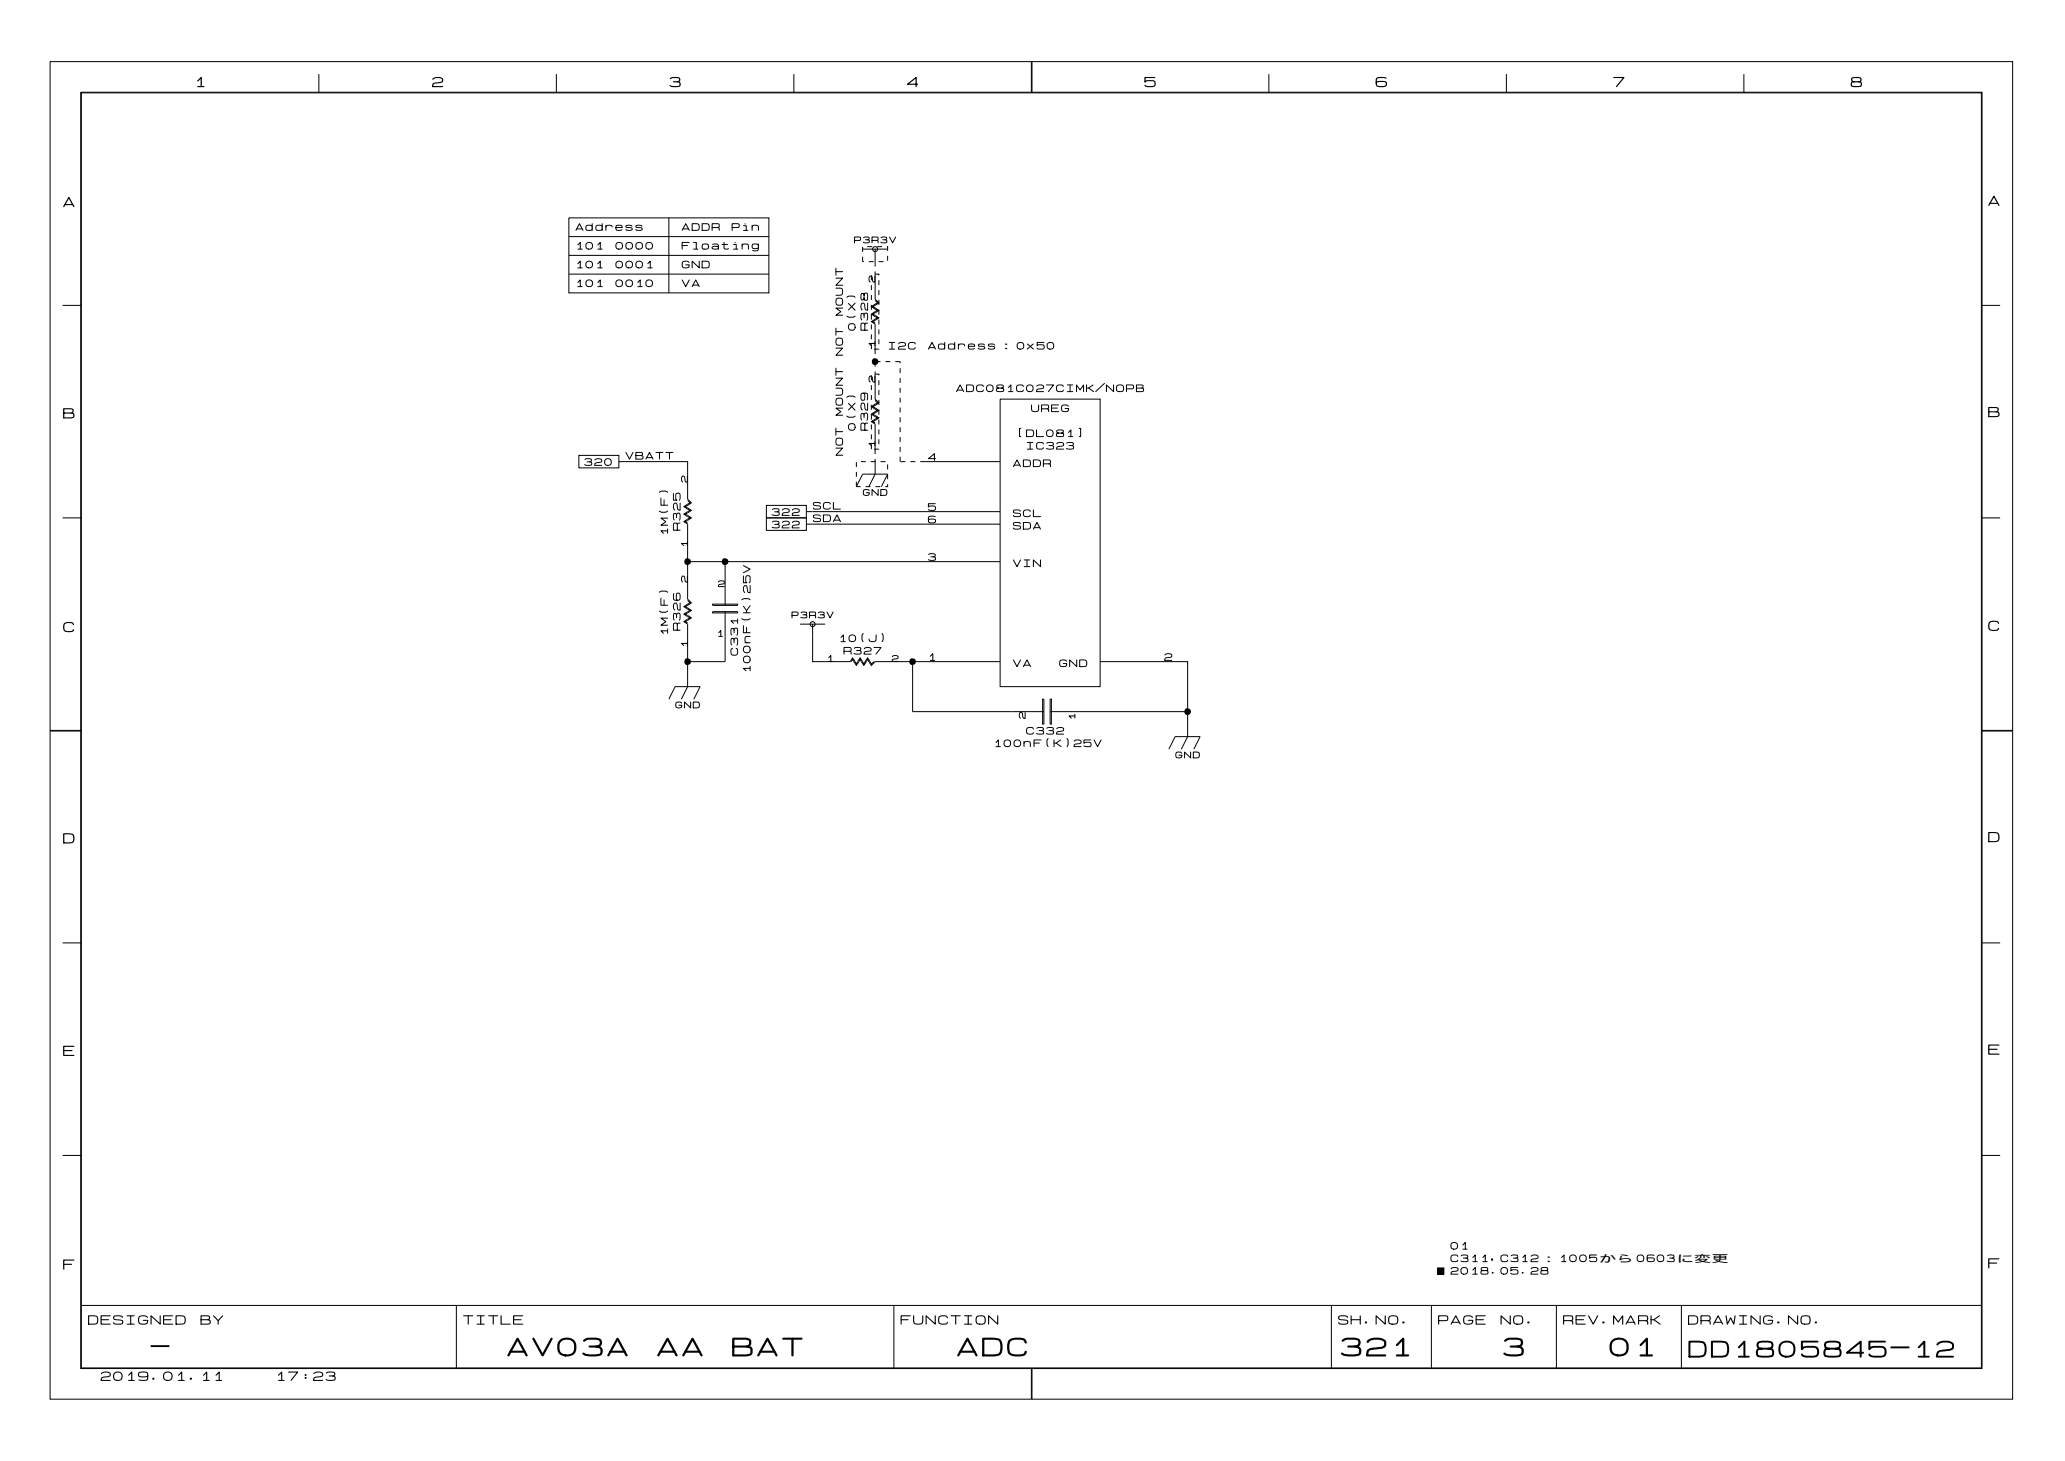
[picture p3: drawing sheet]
<svg xmlns="http://www.w3.org/2000/svg" width="297mm" height="210mm" viewBox="0 0 297 210" stroke-linecap="round" stroke-linejoin="round" font-family="sans-serif">
<g fill="none" stroke="#000" stroke-width=".14">
<path d="M7.2 8.9h282v192.1h-282zM11.6 13.3h273.2v183.3h-273.2zM11.7 13.3h273v183.2h-273zM45.8 10.6v2.7M79.9 10.6v2.7M114.1 10.6v2.7M148.2 8.9v4.4M148.3 8.9v4.4M182.3 10.6v2.7M216.4 10.6v2.7M250.6 10.6v2.7M81.7 31.3h28.8v10.8h-28.8z"/>
<path d="M81.7 36.7h28.8M81.7 39.4h28.8M81.7 34h28.8M96.1 31.3v10.8M123.9 35.5v.7M123.9 36.9v.7h.2M123.9 35.8h3.6M124.6 35.4h.7M124.8 37.6h.7M125.2 39.6v.7M125.7 39.4h.6v.2M125.7 39v4l.6 .5-.9 .6 .9 .5-.9 .5 .9 .6-.9 .5 .3 .2"/>
<path d="M125.7 37.6v.7M125.7 35.8v1.8M126 35.4h.7M126.2 37.6h.7M127.4 35.4h.1v.7M127.5 36.8v.7M9 43.9h2.7M125.2 53.9v.7M125.2 55.3v.7M125.2 56.8v.7M125.2 58.2v.7M125.2 59.6v.7"/>
<path d="M125.2 41v.7M125.2 42.4v.7M125.2 43.8v.7M125.2 45.2v.7M125.2 46.6v.7M125.2 48v.7M125.2 49.5v.7M125.7 53.4v.4h.6v.1M125.7 51.6v1.1M125.7 43.2l.4 .3-.9 .6 .9 .5-.9 .5 .9 .6-.9 .5 .5 .4v4.3M125.7 57.5l.4 .4-.9 .5 .9 .6-.9 .5 .9 .5-.9 .6 .5 .3M125.7 53.8v3.5l.6 .6-.9 .5 .9 .6-.9 .5 .9 .5-.9 .6 .3 .2"/>
<path d="M125.8 52h.7M126.3 54.6v.7M126.3 56v.7M126.3 57.5v.7M126.3 58.9v.7M126.3 50.2h-.7M126.3 40.3v.7M126.3 41.7v.7M126.3 43.1v.7M126.3 44.5v.7M126.3 45.9v.7M126.3 47.3v.7"/>
<path d="M126.3 48.7v.7M127.2 52h.7M128.6 52h.7M129.3 52v.2M129.3 52.9v.7M129.3 54.3v.7M129.3 55.7v.7M129.3 57.1v.7M129.3 58.5v.8M129.3 60v.7M143.7 57.3h14.4v41.4h-14.4zM284.7 43.9h2.7"/>
<path d="M9 74.4h2.7M83.2 65.4h5.7v1.8h-5.7zM88.9 66.3h.9M89.8 66.3h9v5.4l.5 .6-.9 .5 .9 .5-.9 .6 .9 .5-.9 .5 .4 .2M98.8 71.9l.4 .4-.9 .5 .9 .5-.9 .6 .9 .5-.9 .5 .5 .4v10.8l.5 .5-.9 .6 .9 .5-.9 .5 .9 .6-.9 .5 .4 .2M110.1 72.6h5.8v1.8h-5.8zM110.1 74.4h5.8v1.8h-5.8zM123 66.4v.7M123 67.8v.7M123 69.2v.7h.6M123 69.9l.9-1.8h3.6l-.9 1.8M123.7 66.3h.7"/>
<path d="M124.4 69.9h.7M125.1 66.3h.7M125.2 61v.7M125.2 62.4v.7M125.2 63.8v.7M125.7 64.5v.7M125.7 65.9v.4M125.7 60.9v3.6M125.7 66.3v1.8l-.9 1.8M125.8 69.9h.7M126.3 64.5h-.7M126.3 60.3v.7"/>
<path d="M126.3 61.7v.7M126.3 63.1v.7M126.5 66.3h.7M127.5 69.6v.3h-.3M127.5 66.7v.7M127.5 68.1v.7M129.3 61.4v.7M129.3 62.8v.7M129.3 64.2v.7M129.3 65.6v.7M129.4 66.3h.7M130.8 66.3h.7"/>
<path d="M132.2 66.3h.7M132.9 66.3h10.8M143.7 73.5h-27.8M143.7 75.3h-27.8M284.7 74.4h2.7M98.8 80.7h44.9M98.8 86.3l.4 .3-.9 .6 .9 .5-.9 .5 .9 .6-.9 .5 .5 .4v9l-.9 1.7M102.4 87.9h3.6v.2h-3.6zM102.4 86.8h3.6v.2h-3.6zM104.2 87.9v7.2h-5.4M104.2 80.7v6.3M115 89.7h3.5"/>
<path d="M116.8 89.7v5.4h5.3l.4-.6 .5 .9 .2-.3M122.3 95.1l.2-.4 .2 .4M122.7 95.1l.3 .5 .4-.5M123.2 95.1l.4-.6 .3 .6M123.4 95.1l.2-.4 .5 .9 .6-.9 .5 .9 .5-.5h3.6M123.9 95.1l.2 .3 .6-.9 .5 .9 .4-.3M129.3 95.1h14.4M131.1 95.1v7.1h18.9M158.1 95.1h10.7M168.8 95.1h1.8v10.7l-.9 1.8M7.2 105h4.5M7.2 104.9h4.5"/>
<path d="M96.1 100.4l.9-1.7h3.6l-.9 1.7M149.8 100.4h.2v3.6h-.2zM150.9 100.4h.2v3.6h-.2zM167.9 107.6l.9-1.8h3.6l-.9 1.8M170.6 102.2h-19.7M284.7 104.9h4.5M284.7 105h4.5M9 135.5h2.7M284.7 135.5h2.7M9 166h2.7M284.7 166h2.7M11.7 187.6h273"/>
<path d="M65.6 187.6v8.9M128.4 187.6v8.9M148.2 196.5v4.5M148.3 196.5v4.5M191.3 187.6v8.9M205.7 187.6v8.9M206.6 182.2h.8v.9h-.8zM223.6 187.6v8.9M241.6 187.6v8.9"/>
<circle cx="125.7" cy="35.8" r=".36"/>
<circle cx="116.8" cy="89.7" r=".36"/>
</g>
<path d="M125.4 51.5h.3l.4 .2 .1 .3-.1 .3-.4 .1-.3-.1-.1-.2v-.3zM98.5 80.3l.3-.1 .4 .2 .1 .3-.1 .3-.5 .2-.2-.1-.2-.3v-.3zM98.5 94.6h.3l.4 .2 .1 .3-.1 .3-.5 .1-.2-.1-.2-.2v-.3zM103.9 80.3l.3-.1 .4 .2 .1 .3-.1 .3-.5 .2-.3-.1-.1-.3v-.3zM130.8 94.6h.3l.4 .2 .1 .3-.1 .3-.4 .1-.3-.1-.1-.2v-.3zM170.3 101.8h.3l.4 .2 .1 .2-.1 .4-.4 .1-.3-.1-.1-.2v-.3zM206.6 182.2h.8v.9h-.8z" fill="#000"/>
<g font-size="3.6">
<text x="72.8" y="195.4">AV03A</text>
<text x="94.3" y="195.4">AA</text>
<text x="105.1" y="195.4">BAT</text>
<text x="137.4" y="195.4">ADC</text>
<text x="192.5" y="195.4">321</text>
<text x="215.9" y="195.4">3</text>
<text x="231.1" y="195.4">01</text>
</g>
<g font-size="3.2">
<text x="21.6" y="195.3">-</text>
<text x="242.5" y="195.5">DD1805845-12</text>
</g>
<g font-size="2">
<text x="27.9" y="12.8">1</text>
<text x="62" y="12.8">2</text>
<text x="96.1" y="12.8">3</text>
<text x="130.2" y="12.8">4</text>
<text x="164.3" y="12.8">5</text>
<text x="197.6" y="12.8">6</text>
<text x="231.7" y="12.8">7</text>
<text x="265.8" y="12.8">8</text>
<text x="285.6" y="29.8">A</text>
<text x="9" y="30">A</text>
<text x="9" y="60.4">B</text>
<text x="285.6" y="60.2">B</text>
<text x="9" y="91.1">C</text>
<text x="285.6" y="90.9">C</text>
<text x="9" y="121.4">D</text>
<text x="285.6" y="121.3">D</text>
<text x="9" y="152">E</text>
<text x="285.6" y="151.8">E</text>
<text x="9" y="182.7">F</text>
<text x="285.6" y="182.5">F</text>
</g>
<g font-size="1.8">
<text x="12.6" y="190.6">DESIGNED</text>
<text x="28.7" y="190.6">BY</text>
<text x="66.5" y="190.6">TITLE</text>
<text x="129.3" y="190.6">FUNCTION</text>
<text x="192.2" y="190.6">SH.NO.</text>
<text x="206.6" y="190.6">PAGE</text>
<text x="215.5" y="190.6">NO.</text>
<text x="224.5" y="190.6">REV.MARK</text>
<text x="242.5" y="190.6">DRAWING.NO.</text>
<text x="14.4" y="198.6">2019.01.11</text>
<text x="39.5" y="198.6">17:23</text>
</g>
<g font-size="1.4">
<text x="82.6" y="33.3">Address</text>
<text x="97.9" y="33.3">ADDR</text>
<text x="105.1" y="33.3">Pin</text>
<text x="82.6" y="41.4">101</text>
<text x="82.6" y="36">101</text>
<text x="82.6" y="38.7">101</text>
<text x="88.4" y="41.4">0010</text>
<text x="88.4" y="36">0000</text>
<text x="88.4" y="38.7">0001</text>
<text x="97.9" y="38.7">GND</text>
<text x="97.9" y="41.4">VA</text>
<text x="97.9" y="36">Floating</text>
<text x="121.3" y="45.4" transform="rotate(-90 121.3 45.4)">MOUNT</text>
<text x="123.1" y="47.6" transform="rotate(-90 123.1 47.6)">0(X)</text>
<text x="124.9" y="47.6" transform="rotate(-90 124.9 47.6)">R328</text>
<text x="121.3" y="51.1" transform="rotate(-90 121.3 51.1)">NOT</text>
<text x="127.5" y="50.4">I2C</text>
<text x="133.3" y="50.4">Address：0x50</text>
<text x="121.3" y="59.8" transform="rotate(-90 121.3 59.8)">MOUNT</text>
<text x="137.3" y="56.5">ADC081C027CIMK/NOPB</text>
<text x="148.1" y="59.4">UREG</text>
<text x="121.3" y="65.5" transform="rotate(-90 121.3 65.5)">NOT</text>
<text x="123.1" y="61.9" transform="rotate(-90 123.1 61.9)">0(X)</text>
<text x="124.9" y="61.9" transform="rotate(-90 124.9 61.9)">R329</text>
<text x="145.9" y="63">[DL081]</text>
<text x="147.4" y="64.8">IC323</text>
<text x="83.9" y="67.1">320</text>
<text x="89.8" y="66.2">VBATT</text>
<text x="133.3" y="66.4">4</text>
<text x="145.5" y="67.3">ADDR</text>
<text x="96.2" y="77" transform="rotate(-90 96.2 77)">1M(F)</text>
<text x="98" y="76.3" transform="rotate(-90 98 76.3)">R325</text>
<text x="110.8" y="74.3">322</text>
<text x="110.8" y="76.1">322</text>
<text x="116.8" y="73.4">SCL</text>
<text x="116.8" y="75.2">SDA</text>
<text x="133.3" y="73.6">5</text>
<text x="133.3" y="75.4">6</text>
<text x="145.5" y="74.5">SCL</text>
<text x="145.5" y="76.3">SDA</text>
<text x="133.3" y="80.8">3</text>
<text x="145.5" y="81.7">VIN</text>
<text x="96.2" y="91.4" transform="rotate(-90 96.2 91.4)">1M(F)</text>
<text x="98" y="90.7" transform="rotate(-90 98 90.7)">R326</text>
<text x="106.2" y="94.3" transform="rotate(-90 106.2 94.3)">C331</text>
<text x="120.4" y="92.4">10(J)</text>
<text x="121.2" y="94.2">R327</text>
<text x="133.3" y="95.1">1</text>
<text x="167.2" y="95.1">2</text>
<text x="108" y="96.8" transform="rotate(-90 108 96.8)">100nF(K)25V</text>
<text x="145.5" y="96">VA</text>
<text x="152.1" y="96">GND</text>
<text x="142.7" y="107.5">100nF(K)25V</text>
<text x="147.4" y="105.7">C332</text>
<text x="208.3" y="179.7">01</text>
<text x="208.3" y="183.3">2018.05.28</text>
<text x="208.3" y="181.5">C311,C312：1005から 0603に変更</text>
</g>
<g font-size="1.3">
<text x="122.7" y="35.1">P3R3V</text>
<text x="125.9" y="40.6" transform="rotate(-90 125.9 40.6)">2</text>
<text x="125.9" y="50" transform="rotate(-90 125.9 50)">1</text>
<text x="125.9" y="55" transform="rotate(-90 125.9 55)">2</text>
<text x="125.9" y="64.3" transform="rotate(-90 125.9 64.3)">1</text>
<text x="99" y="69.4" transform="rotate(-90 99 69.4)">2</text>
<text x="123.9" y="71.4">GND</text>
<text x="99" y="83.7" transform="rotate(-90 99 83.7)">2</text>
<text x="99" y="78.7" transform="rotate(-90 99 78.7)">1</text>
<text x="103.1" y="84.5">2</text>
<text x="113.7" y="89">P3R3V</text>
<text x="99" y="93.1" transform="rotate(-90 99 93.1)">1</text>
<text x="102.9" y="91.6">1</text>
<text x="118.7" y="95.2">1</text>
<text x="128.1" y="95.2">2</text>
<text x="97" y="101.9">GND</text>
<text x="147.5" y="103.3" transform="rotate(-90 147.5 103.3)">2</text>
<text x="154.6" y="103.5" transform="rotate(-90 154.6 103.5)">1</text>
<text x="168.8" y="109.1">GND</text>
</g>
</svg>
